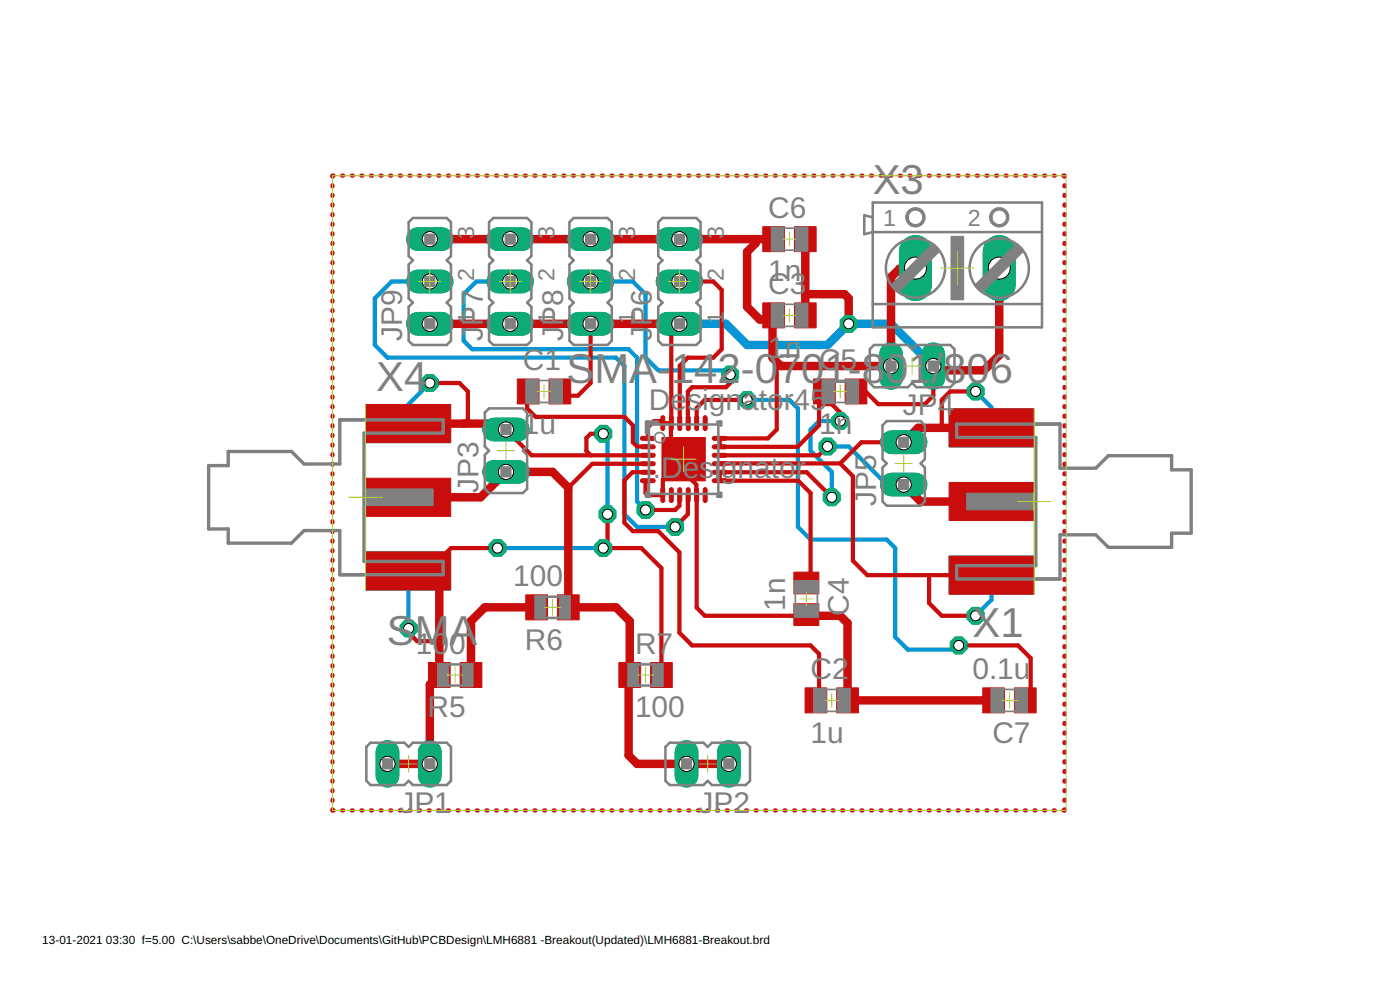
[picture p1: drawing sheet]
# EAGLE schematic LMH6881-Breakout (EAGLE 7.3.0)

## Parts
C1  1u  C-USC0805  [C0805]
C2  1u  C-USC0805  [C0805]
C3  1n  C-USC0805  [C0805]
C4  1n  C-USC0805  [C0805]
C5  1n  C-USC0805  [C0805]
C6  1n  C-USC0805  [C0805]
C7  0.1u  C-USC0805  [C0805]
JP1  JP1E  [JP1]
JP2  JP1E  [JP1]
JP3  JP1E  [JP1]
JP4  JP1E  [JP1]
JP5  JP1E  [JP1]
JP6  JP2E  [JP2]
JP7  JP2E  [JP2]
JP8  JP2E  [JP2]
JP9  JP2E  [JP2]
R5  100  R-US_R0805  [R0805]
R6  100  R-US_R0805  [R0805]
R7  100  R-US_R0805  [R0805]
U1  LMH6881SQX/NOPB  [RTW0024A]
X1  SMA-142-0701-801/806  [J502-ND-142-0701-801/806]
X3  AK500/2  [AK500/2]
X4  SMA  SMA-142-0701-801/806  [J502-ND-142-0701-801/806]

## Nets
+5V: C3.1 C4.1 C5.1 C6.1 JP4.2 JP6.3 JP7.3 JP8.3 JP9.3 U1.19(A:VCC_2) U1.20(A:VCC_3) U1.23(A:VCC_4) U1.24(A:VCC) X3.1
D0: JP6.2 U1.4(B:D0_SDO)
D1: JP8.2 U1.3(B:D1_SDI)
D2: JP7.2 U1.15(B:D2_CLK)
D3: JP9.2 U1.16(B:D3_CS)
GND: C1.2 C2.2 C3.2 C4.2 C5.2 C6.2 C7.2 JP4.1 JP6.1 JP7.1 JP8.1 JP9.1 U1.5(B:SPI) U1.6(A:GND_2) U1.7(A:GND_3) U1.12(A:GND_4) U1.13(A:GND) U1.17(B:SD) U1.25(A:PAD) X3.2
INMD: JP1.1 JP1.2 JP3.2 R5.2 R7.2 U1.9(A:INMD) X4.G@1 X4.G@2 X4.G@3 X4.G@4
INPD: JP2.1 JP2.2 JP3.1 R6.1 R7.1 U1.10(A:INPD) X4.1
N$1: C7.1 U1.2(A:OCM)
N$3: C1.1 U1.8(A:INMS)
N$4: C2.1 U1.11(A:INPS)
N$5: JP5.1 U1.22(A:OUTP) X1.1
N$6: JP5.2 U1.21(A:OUTM) X1.G@1 X1.G@2 X1.G@3 X1.G@4
N$7: R5.1 R6.2
Unconnected: U1.1(B:NC_2) U1.14(B:NC_3) U1.18(B:NC)
